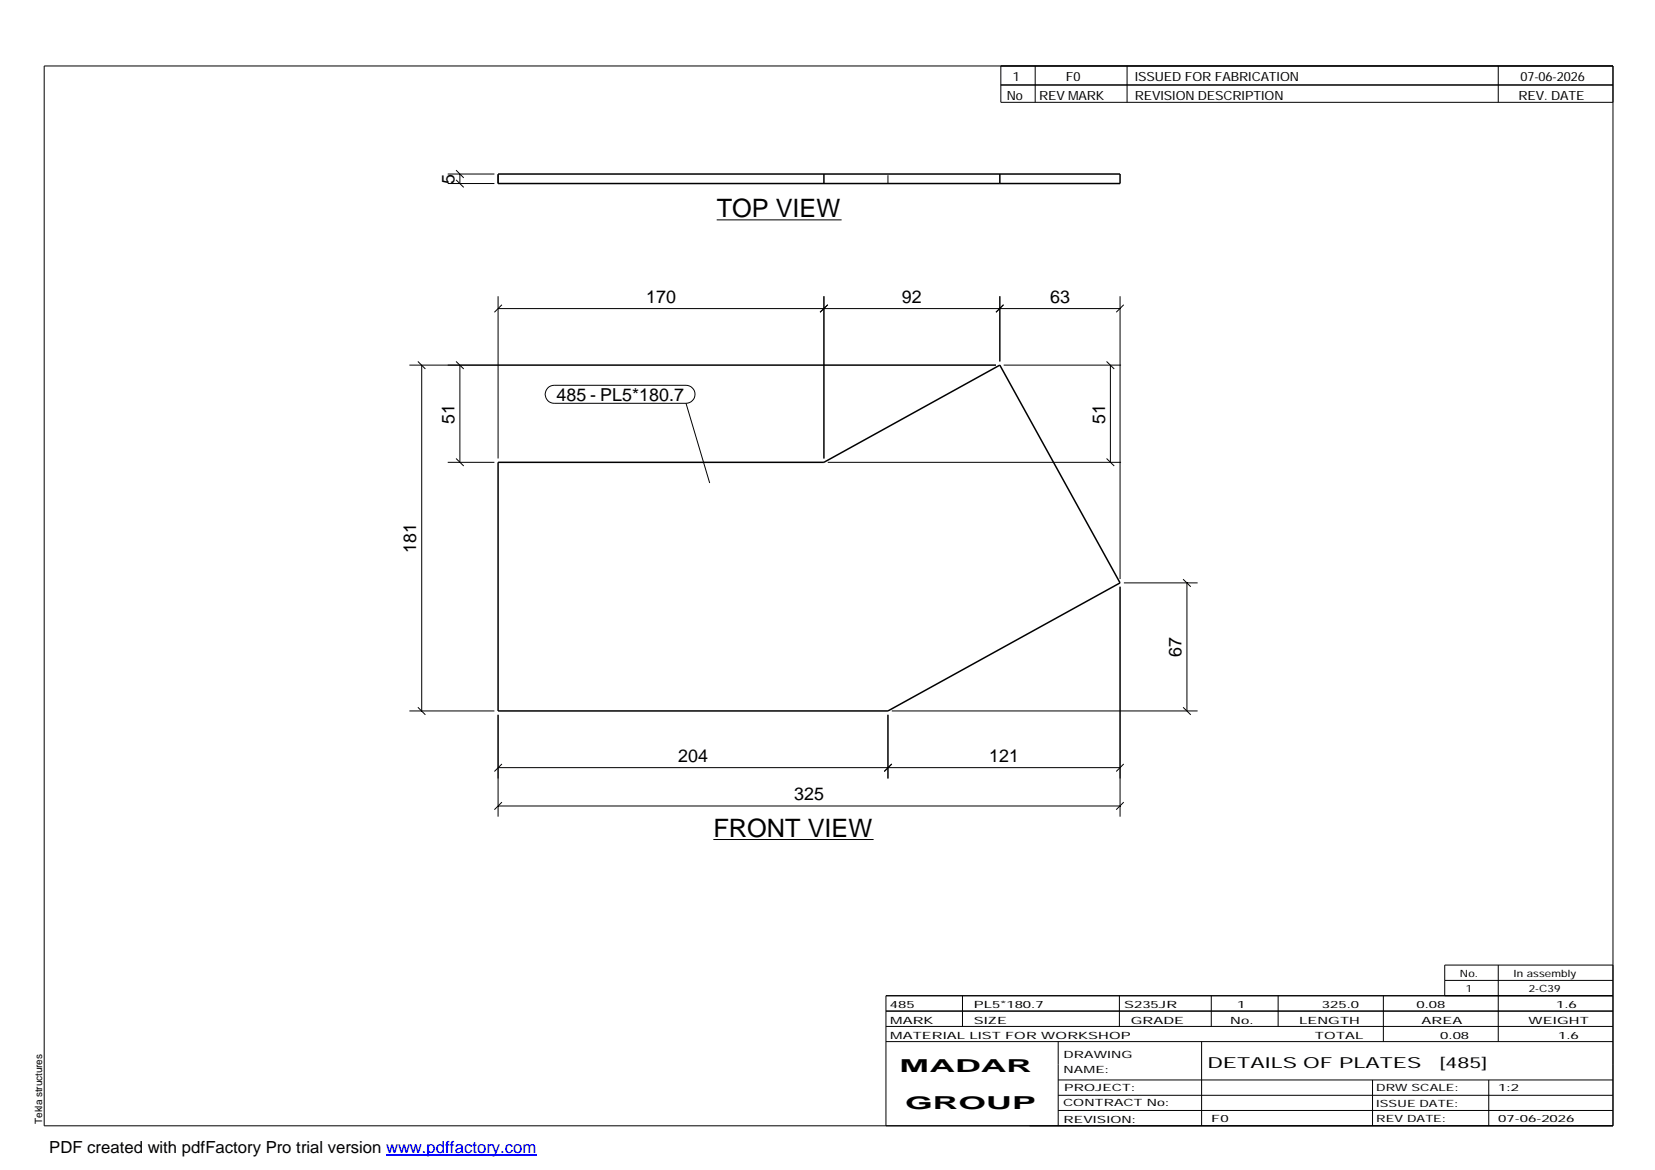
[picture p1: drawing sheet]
<svg xmlns="http://www.w3.org/2000/svg" width="420mm" height="297mm" viewBox="0 0 420 297" stroke-linecap="round" stroke-linejoin="round" font-family="sans-serif">
<path d="M126.4 44.2h158v2.4h-158zM209.2 44.2v2.4M253.8 44.2v2.4M126.4 117.4h82.8l44.6-24.7 30.6 55.3-59 32.5h-99z" fill="none" stroke="#000" stroke-width=".38"/>
<path d="M126.4 46.6v-2.4M225.4 46.6v-2.4" fill="none" stroke="#000" stroke-width=".25" stroke-dasharray="2.1 2.1" stroke-linecap="butt"/>
<g fill="none" stroke="#000" stroke-width=".25">
<path d="M11.2 16.7h398.3v269.1h-398.3zM254.1 16.7v9.3h155.4M262.8 16.7v9.3M286.1 16.7v9.3M380.4 16.7v9.3M254.1 21.6h155.4M113.7 46.6h11.8M113.7 44.2h11.8M115.8 45.7l1.9 1.9M115.8 43.2l1.9 2M116.8 44.2v2.4M181.9 55.8h31.8"/>
<path d="M126.4 75.2v41.2M126.4 78.3h158M127.4 77.4l-1.9 1.9M209.2 75.2v41.2M210.1 77.4l-1.9 1.9M253.8 75.2v16.6M254.8 77.4l-1.9 1.9M284.4 75.2v71.8M285.3 77.4l-1.9 1.9M103.9 92.7h149M106.1 91.8l1.9 1.9M107.1 92.7v87.8"/>
<path d="M115.8 91.8l1.9 1.9M116.8 92.7v24.7M139.1 98.5l.7-.5 .9-.2h33.5a2.29 2.29 0 0 1 2.2 2.3 2.29 2.29 0 0 1-2.2 2.3h-33.5a2.3 2.3 0 0 1-2.1-1.4 2.3 2.3 0 0 1 .5-2.5zM254.8 92.7h29.8M280.9 91.8l2 1.9M281.9 92.7v24.7M113.7 117.4h11.8M115.8 116.4l1.9 1.9M174.2 102.4l6 20.2M210.1 117.4h74.5M280.9 116.4l2 1.9M284.4 149v58.3"/>
<path d="M285.3 148h18.7M300.4 147.1l1.9 1.9M301.3 148v32.5M106.1 179.6l1.9 1.9M300.4 179.6l1.9 1.9M103.9 180.5h21.6M126.4 181.5v25.8M126.4 194.9h158M127.4 194l-1.9 1.9M225.4 181.5v16.1M226.4 180.5h77.6M226.4 194l-1.9 1.9"/>
<path d="M285.3 194l-1.9 1.9M126.4 204.6h158M127.4 203.7l-1.9 1.9M181.1 213.1h40.7M285.3 203.7l-1.9 1.9M224.9 256.7h184.6M244.3 252.8v7.8M284.2 252.8v7.8M307.5 252.8v7.8M324.5 252.8v7.8M351.2 252.8v11.6M366.8 248.9h42.7"/>
<path d="M380.4 245v19.4M409.5 245h-42.7v7.8M409.5 252.8h-184.6v33M224.9 264.4h184.6M224.9 260.6h184.6M268.6 264.4v21.4M268.6 274.2h140.9M268.6 278.1h140.9M305.1 264.4v21.4M348.4 274.2v11.6M378 274.2v11.6M268.6 281.9h140.9"/>
</g>
<path d="M98 293.3h38.2" fill="none" stroke="#00f" stroke-width=".3"/>
<g font-size="6.4">
<text x="181.9" y="55.1">TOP VIEW</text>
<text x="181.1" y="212.4">FRONT VIEW</text>
</g>
<g font-size="4.5">
<text x="115.4" y="46.6" transform="rotate(-90 115.4 46.6)">5</text>
<text x="164" y="76.9">170</text>
<text x="229" y="76.9">92</text>
<text x="266.6" y="76.9">63</text>
<text x="141.3" y="101.8">485 - PL5*180.7</text>
<text x="115.4" y="107.6" transform="rotate(-90 115.4 107.6)">51</text>
<text x="280.5" y="107.6" transform="rotate(-90 280.5 107.6)">51</text>
<text x="105.7" y="140.4" transform="rotate(-90 105.7 140.4)">181</text>
<text x="300" y="166.8" transform="rotate(-90 300 166.8)">67</text>
<text x="172.2" y="193.5">204</text>
<text x="251.1" y="193.5">121</text>
<text x="201.6" y="203.2">325</text>
<text x="228.4" y="272.3">MADAR</text>
<text x="229.8" y="281.6">GROUP</text>
</g>
<text font-size="4.2" x="12.5" y="292.7">PDF created with pdfFactory Pro trial version www.pdffactory.com</text>
<g font-size="3.9">
<text x="306.5" y="271.3">DETAILS OF PLATES</text>
<text x="365.4" y="271.3">[485]</text>
</g>
<g font-size="3.2">
<text x="257.1" y="20.5">1</text>
<text x="270.6" y="20.5">F0</text>
<text x="288.1" y="20.5">ISSUED FOR FABRICATION</text>
<text x="386" y="20.5">07-06-2026</text>
<text x="255.6" y="25.5">No</text>
<text x="263.8" y="25.5">REV MARK</text>
<text x="288.1" y="25.5">REVISION DESCRIPTION</text>
<text x="385.5" y="25.5">REV. DATE</text>
</g>
<g font-size="2.5">
<text x="370.6" y="247.9">No.</text>
<text x="372.1" y="251.8">1</text>
<text x="384.3" y="247.9">In assembly</text>
<text x="388.1" y="251.8">2-C39</text>
<text x="225.9" y="255.9">485</text>
<text x="247.3" y="255.9">PL5*180.7</text>
<text x="285.4" y="255.9">S235JR</text>
<text x="314.1" y="255.9">1</text>
<text x="335.6" y="255.9">325.0</text>
<text x="359.6" y="255.9">0.08</text>
<text x="395.1" y="255.9">1.6</text>
<text x="226" y="263.7">MATERIAL LIST FOR WORKSHOP</text>
<text x="226" y="259.9">MARK</text>
<text x="247.2" y="259.9">SIZE</text>
<text x="287.1" y="259.9">GRADE</text>
<text x="312.3" y="259.9">No.</text>
<text x="329.8" y="259.9">LENGTH</text>
<text x="333.8" y="263.7">TOTAL</text>
<text x="360.9" y="259.9">AREA</text>
<text x="365.6" y="263.7">0.08</text>
<text x="388.1" y="259.9">WEIGHT</text>
<text x="395.6" y="263.7">1.6</text>
<text x="270" y="268.5">DRAWING</text>
<text x="270" y="272.5">NAME:</text>
<text x="269.9" y="280.9">CONTRACT No:</text>
<text x="270.2" y="277">PROJECT:</text>
<text x="349.4" y="277.1">DRW SCALE:</text>
<text x="349.4" y="281">ISSUE DATE:</text>
<text x="380.4" y="277.1">1:2</text>
<text x="10.7" y="285.4" transform="rotate(-90 10.7 285.4)">Tekla structures</text>
<text x="270" y="285">REVISION:</text>
<text x="307.5" y="284.8">F0</text>
<text x="349.4" y="284.8">REV DATE:</text>
<text x="380.4" y="284.8">07-06-2026</text>
</g>
</svg>
